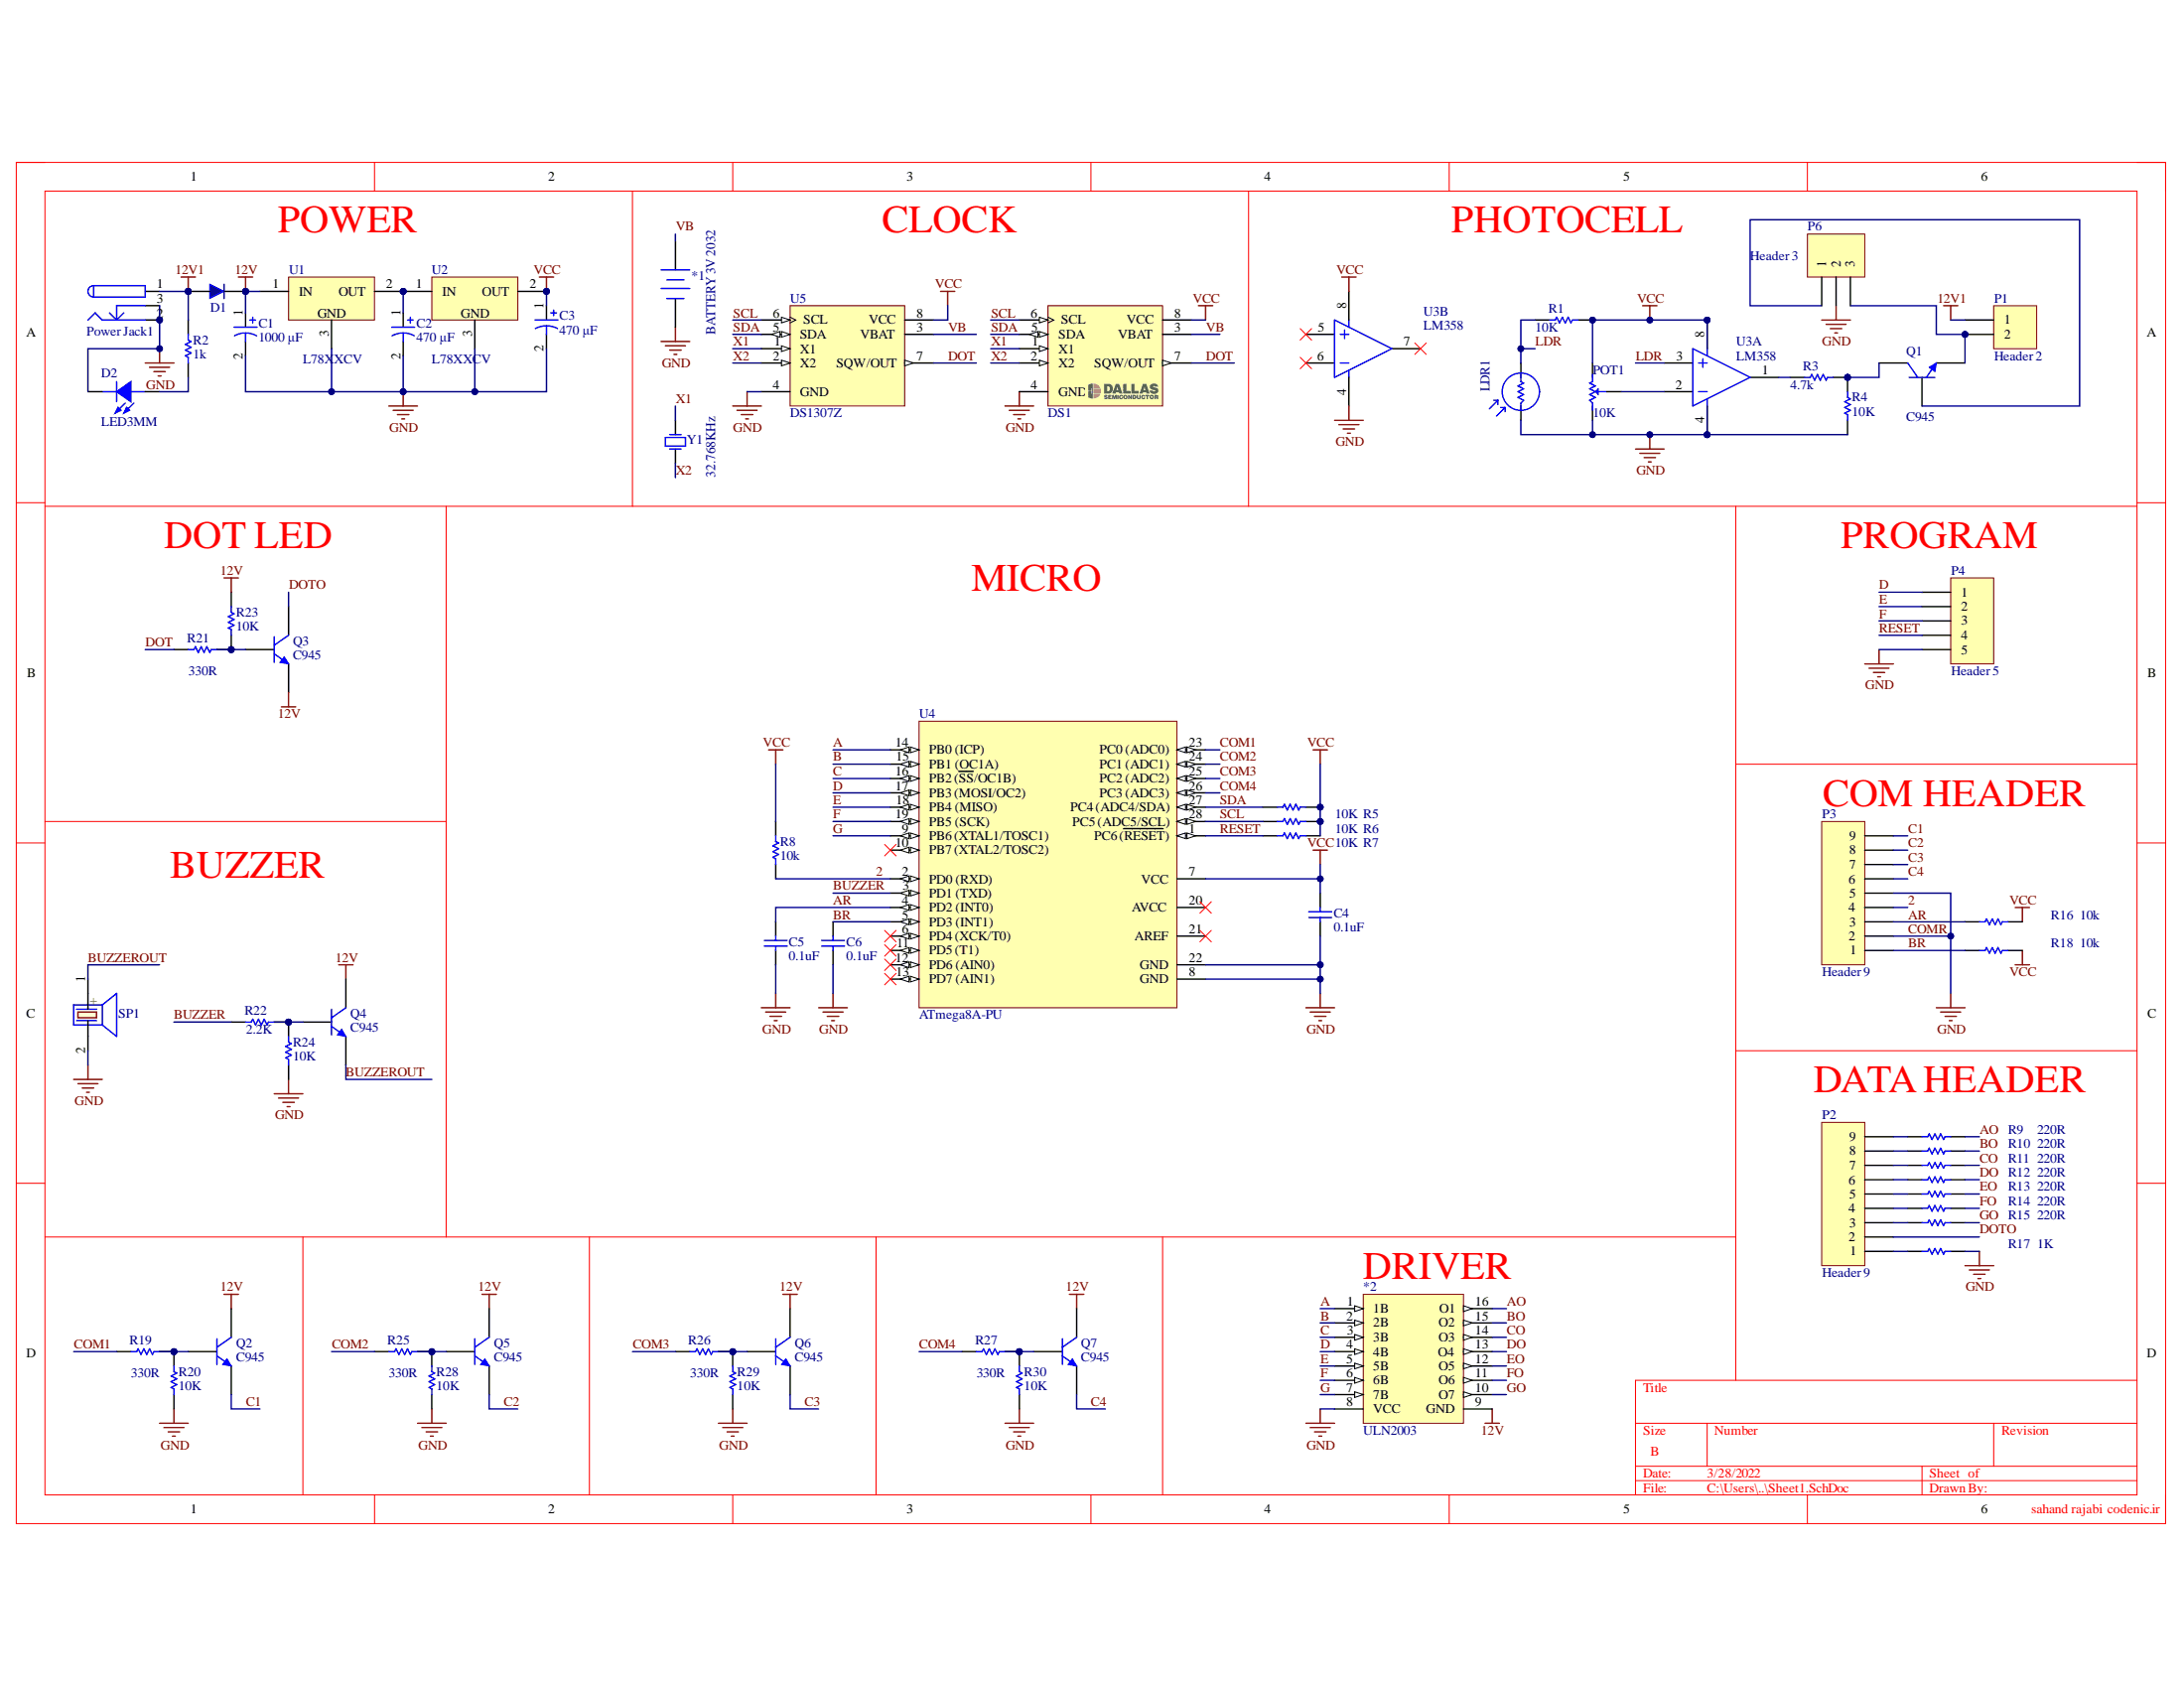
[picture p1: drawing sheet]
# Altium project codenic-clock.PrjPcb
1 sheet, 63 parts. Net scope: global (net labels, ports and power ports of the same name join across sheets).
Board files: segment.PcbDoc, main.PcbDoc

## Sheet Sheet1.SchDoc
size B

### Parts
*1  BATTERY 3V 2032  [batt]
*2  ULN2003  [ULN2003]
C1  1000 μF  [WCAP-PTHT 8x11.5x3.5x0.6]
C2  470 μF  [WCAP-PTHT 8x8x3.5x0.6]
C3  470 μF  [WCAP-PTHT 8x8x3.5x0.6]
C4  0.1uF  [CAPC4817X12N]
C5  0.1uF  [CAPC4817X12N]
C6  0.1uF  [CAPC4817X12N]
D1  1n4007  [DIOM4629X24N]  (value not drawn)
D2  LED3MM  [LED3mm_GRN]
DS1  DS1307  [DIP_8]  (value not drawn)
LDR1  PhotoCell  [PhotoCell]  (value not drawn)
P1  Header 2  [HDR1X2]
P2  Header 9  [HDR1X9]
P3  Header 9  [HDR1X9]
P4  Header 5  [HDR1X5]
P6  Header 3  [HDR1X3]
POT1  10K  [POT 4]
Power_Jack1  Power Jack.  [Power Jack.]  (value not drawn)
Q1  C945  [c945]
Q2  C945  [C945]
Q3  C945  [C945]
Q4  C945  [C945]
Q5  C945  [C945]
Q6  C945  [C945]
Q7  C945  [C945]
R1  value 10K  [Resistor_SMD_1206]  (hidden comment: Resistor 0.25w)
R2  value 1k  [Resistor_SMD_1206]  (hidden comment: Resistor 0.25w)
R3  value 4.7k  [Resistor_SMD_1206]  (hidden comment: Resistor 0.25w)
R4  value 10K  [Resistor_SMD_1206]  (hidden comment: Resistor 0.25w)
R5  value 10K  [Resistor_SMD_1206]  (hidden comment: Resistor 0.25w)
R6  value 10K  [Resistor_SMD_1206]  (hidden comment: Resistor 0.25w)
R7  value 10K  [Resistor_SMD_1206]  (hidden comment: Resistor 0.25w)
R8  value 10k  [Resistor_SMD_1206]  (hidden comment: Resistor 0.25w)
R9  value 220R  [Resistor_SMD_1206]  (hidden comment: Resistor 0.25w)
R10  value 220R  [Resistor_SMD_1206]  (hidden comment: Resistor 0.25w)
R11  value 220R  [Resistor_SMD_1206]  (hidden comment: Resistor 0.25w)
R12  value 220R  [Resistor_SMD_1206]  (hidden comment: Resistor 0.25w)
R13  value 220R  [Resistor_SMD_1206]  (hidden comment: Resistor 0.25w)
R14  value 220R  [Resistor_SMD_1206]  (hidden comment: Resistor 0.25w)
R15  value 220R  [Resistor_SMD_1206]  (hidden comment: Resistor 0.25w)
R16  value 10k  [Resistor_SMD_1206]  (hidden comment: Resistor 0.25w)
R17  value 1K  [Resistor_SMD_1206]  (hidden comment: Resistor 0.25w)
R18  value 10k  [Resistor_SMD_1206]  (hidden comment: Resistor 0.25w)
R19  330R  [RESC3413X04N]
R20  10K  [RESC3413X04N]
R21  330R  [RESC3413X04N]
R22  2.2K  [RESC3413X04N]
R23  10K  [RESC3413X04N]
R24  10K  [RESC3413X04N]
R25  330R  [RESC3413X04N]
R26  330R  [RESC3413X04N]
R27  330R  [RESC3413X04N]
R28  10K  [RESC3413X04N]
R29  10K  [RESC3413X04N]
R30  10K  [RESC3413X04N]
SP1  (no value)  [BUZZER 7.62mm DC]
U1  L78XXCV  [78XXCV - Right]
U2  L78XXCV  [78XXCV - Right]
U3  LM358  [DIP8E]  (parts A,B of 2)
U4  ATmega8A-PU  [28P3]
U5  DS1307Z  [SOIC8N_N]
Y1  32.768KHz  [XTAL RTC]

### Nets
12V: *2.9(GND) C1.1 D1.2 Q2.2(C) Q3.1(E) Q4.2(C) Q5.2(C) Q6.2(C) Q7.2(C) R23.1 U1.1(IN)
12V1: D1.1 P1.1 Power_Jack1.1 R2.2
COMR: *1.2(-) *2.8(VCC) C1.2 C2.2 C3.2 C4.1 C5.1 C6.1 D2.2(CATHODE) DS1.4(GND) LDR1.1 P3.2 P3.5 P4.5 P6.2 POT1.1(CCW) Power_Jack1.2 Power_Jack1.3 R4.1 R17.2 R20.1 R24.1 R28.1 R29.1 R30.1 SP1.2(-) U1.3(GND) U2.3(GND) U3.4 U4.8(GND) U4.22(GND) U5.4(GND)  [also labelled GND]
VCC: C3.1 C4.2 DS1.8(VCC) POT1.2(CW) R1.2 R5.2 R6.2 R7.2 R8.2 R16.2 R18.2 U2.2(OUT) U3.8 U4.7(VCC) U5.8(VCC)
2: P3.4 R8.1 U4.2(PD0_(RXD))
A: *2.1(1B) U4.14(PB0_(ICP))
AO: *2.16(O1) R9.2
AR: C5.2 P3.3 R16.1 U4.4(PD2_(INT0))
B: *2.2(2B) U4.15(PB1_(OC1A))
BO: *2.15(O2) R10.2
BR: C6.2 P3.1 R18.1 U4.5(PD3_(INT1))
BUZZER: R22.1 U4.3(PD1_(TXD))
BUZZEROUT: Q4.1(E) SP1.1(+)
C: *2.3(3B) U4.16(PB2_(~{SS}/OC1B))
C1: P3.9 Q2.1(E)
C2: P3.8 Q5.1(E)
C3: P3.7 Q6.1(E)
C4: P3.6 Q7.1(E)
CO: *2.14(O3) R11.2
COM1: R19.1 U4.23(PC0_(ADC0))
COM2: R25.1 U4.24(PC1_(ADC1))
COM3: R26.1 U4.25(PC2_(ADC2))
COM4: R27.1 U4.26(PC3_(ADC3))
D: *2.4(4B) P4.1 U4.17(PB3_(MOSI/OC2))
DO: *2.13(O4) R12.2
DOT: DS1.7(SQW/OUT) R21.1 U5.7(SQW/OUT)
DOTO: P2.2 Q3.2(C)
E: *2.5(5B) P4.2 U4.18(PB4_(MISO))
EO: *2.12(O5) R13.2
F: *2.6(6B) P4.3 U4.19(PB5_(SCK))
FO: *2.11(O6) R14.2
G: *2.7(7B) U4.9(PB6_(XTAL1/TOSC1))
GO: *2.10(O7) R15.2
LDR: LDR1.2 R1.1 U3.3
RESET: P4.4 R7.1 U4.1(PC6_(~{RESET}))
SCL: DS1.6(SCL) R6.1 U4.28(PC5_(ADC5/SCL)) U5.6(SCL)
SDA: DS1.5(SDA) R5.1 U4.27(PC4_(ADC4/SDA)) U5.5(SDA)
VB: *1.1(+) DS1.3(VBAT) U5.3(VBAT)
X1: DS1.1(X1) U5.1(X1) Y1.2(OSC2)
X2: DS1.2(X2) U5.2(X2) Y1.1(OSC1)
NetC2_1: C2.1 U1.2(OUT) U2.1(IN)
NetD2_1: D2.1(ANODE) R2.1
NetP1_2: P1.2 P6.3 Q1.2(E)
NetP2_1: P2.1 R17.1
NetP2_3: P2.3 R15.1
NetP2_4: P2.4 R14.1
NetP2_5: P2.5 R13.1
NetP2_6: P2.6 R12.1
NetP2_7: P2.7 R11.1
NetP2_8: P2.8 R10.1
NetP2_9: P2.9 R9.1
NetP6_1: P6.1 Q1.1(B)
NetPOT1_3: POT1.3(SetPoint) U3.2
NetQ1_3: Q1.3(C) R3.2 R4.2
NetQ2_3: Q2.3(B) R19.2 R20.2
NetQ3_3: Q3.3(B) R21.2 R23.2
NetQ4_3: Q4.3(B) R22.2 R24.2
NetQ5_3: Q5.3(B) R25.2 R28.2
NetQ6_3: Q6.3(B) R26.2 R29.2
NetQ7_3: Q7.3(B) R27.2 R30.2
NetR3_1: R3.1 U3.1

Not connected (* = marked no-connect by the designer): U3 5* 6* 7*; U4 6(PD4_(XCK/T0))* 10(PB7_(XTAL2/TOSC2))* 11(PD5_(T1))* 12(PD6_(AIN0))* 13(PD7_(AIN1))* 20(AVCC)* 21(AREF)*

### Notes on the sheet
- POWER
- CLOCK
- PHOTOCELL
- DOT LED
- (near P4) PROGRAM
- MICRO
- (near P3) COM HEADER
- BUZZER
- DATA HEADER
- (near *2) DRIVER
- sahand rajabi  codenic.ir
